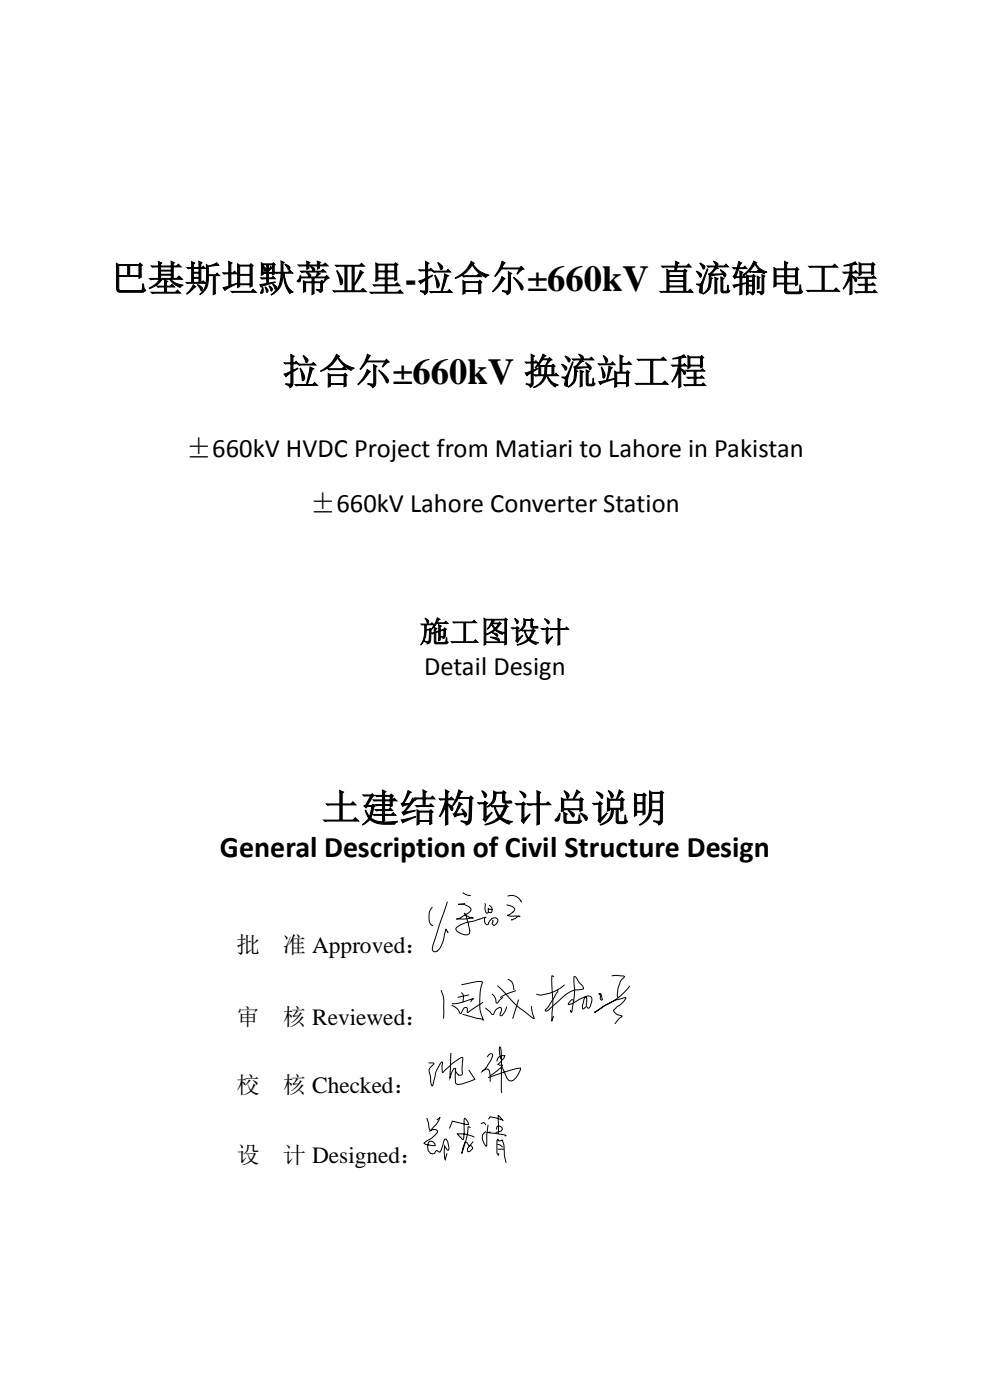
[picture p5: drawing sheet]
<svg xmlns="http://www.w3.org/2000/svg" width="210mm" height="297mm" viewBox="0 0 210 297" stroke-linecap="round" stroke-linejoin="round" font-family="sans-serif">
<g fill="none" stroke="#000" stroke-width=".21">
<path d="M91.7 192.5a3.1 3.1 0 0 0-.2 3.7l.3 .2M94.9 191.4l-3.2 9.7a.68 .68 0 0 0 .4 .8 .68 .68 0 0 0 .9-.4l.4-.5 .6-1.3 .6-2.6 .4 .7M98.2 189.4l.8 .4 .8 .2M98.5 191.7l-1.2 .2 .8-.1 .9 .3a.84 .84 0 0 1 .8 1.2l-2.1 1.4-.9 .3h1.8l1.8-.2-1-.3-.9-.7 .4 .5 .4 1.6 .3 1.9-.2 .4-.3 .1-1.2-.2-.9-.5-.3-.6 .4-.4 1-.6 5-1.4-.3 .2v.7l.2 .5 .3 .2 .3-.1 .2-.6 .7-.7 .5-.1 .5 .2 .1 .3-.1 .4-.7 .7-.4-.4 .1-.6M102.9 191.7l.1 1.6a.31 .31 0 0 0 .2 .4 .31 .31 0 0 0 .4-.3M103.8 192.1l.5 .4 .1 .6-.2 .5-.5-.1-.1-.7v.1h.8M107.6 192a1.6 1.6 0 0 1 1.6 .9l-.4 .6-1.1 .7 .6 .2h2h-.5l-.5 .5-.8 .2M107.8 190.1a2.33 2.33 0 0 1 2.8 1.2M93.6 210.2a6.2 6.2 0 0 1 .5 3.6v2.2M97.9 210.6l.4 .6-.1 1.3M98 208.9l2.6-.5a2.13 2.13 0 0 1 1.7 0l-.1 .3a14.3 14.3 0 0 0-.4 4.9l.1 1.1 .6 1.7-.4-.3-1-.1-2.9-.8M99.4 211.1l-2.2 .5"/>
<path d="M99.9 212.5l.5-.6-2.8 .9-1.6 .2M102.4 212.7l-3.2 2.1-.1-.7a.43 .43 0 0 0-.4-.4 .43 .43 0 0 0-.4 .4l-.5 .9-.2-.1a2.34 2.34 0 0 0-1.3-1.4l-.4-.2M104.4 210.9a2.72 2.72 0 0 1 .9 1.8l.2 .1 1.1-1.2M105.6 209.2l3.9 4.1 3.4 2.6a.2 .2 0 0 0 .2 .2 .2 .2 0 0 0 .2-.1l-.6-2.5M107.5 213.6l-.7 1.5a.38 .38 0 0 1-.3 .4 .38 .38 0 0 1-.4-.2v-.2a1.12 1.12 0 0 0 .1-1.3l-.1-.1a2.03 2.03 0 0 0-1.5 1.5l-.3-.1-1.3-1.2M107.8 207.8a1.94 1.94 0 0 1 1.2 2.1M109.4 210.2l-1.9 .7-1.3 .7M110 212.2l-1.2 3.8M117.4 207.1l-.3-.1v.3l.2 5.6-.3 3.7 .4-1M118.3 210.1v.3l-1.9 3.1-.7 .8 .1 .2 .5-.2 3.9-3.4 1.4-.8 2.1-.3-.1-.5-.8-.9-.6-1-.4-.2v4.1l-.6 3.5-.2-.4M119.7 209l-1.2 .9-1.6 .7-2 .5-1-.2M121.7 212.2l-.3-.1-.3 .1-.5 .9 .9-.2 2.8-1.5h.9l.3 .3 .1 .5-.4 1.3-.3 .4-.3-.1-.2-.4v-1.9h-.2l-.3 .3-.3 1.5v.7l.6-.3"/>
<path d="M127.1 210.8h.2l.2 .1 .3 1.1-.1 .2-.3-.2-.1-.9zM129.9 207l1-.1 1.3 .1 .3 .2-.8 .9-.5 1.4-.3 1.6 .2 .5M133.6 209.2l-1.5 1.7-1.2 .9-1 .7-1.8 .9-1.9 1.4 4-2.4 2.5-.7-.6 1-1.9 1.6 .1 .3 .4 .5 1.3 .5-1.5 1.5M90.6 237.3l.3 .9 .2 1.5 .2 .2M91 225.5h.9l.1 .2a1.76 1.76 0 0 0-.9 1.9l.3 1.8a.84 .84 0 0 0 .3 1l.4-1.4a6.7 6.7 0 0 1 1.7-3.7l.1 2.2 2-1.9 1.8-1.1a.32 .32 0 0 1 .5-.1 .32 .32 0 0 1 0 .5l-.1 2.6a.5 .5 0 0 1-.2 .6 .5 .5 0 0 1-.6-.1l-.7-.8M92.7 237.6l.6-.5a6.2 6.2 0 0 1-2 2.8l.6-.3 .6 .1 .3 .2v.3l-1.2 1.3-1.7 1 .4 .3 2 .2a.87 .87 0 0 0-.5-.8 .87 .87 0 0 0-.9 .2 2.05 2.05 0 0 0 .5 2.3h.8l.5-.6 .6 .3 .4-.6 .4-1.7 .3-.4h.2a2.96 2.96 0 0 1 .5 2.3h-.2l-.6-.9-.1 1.3 .2 1.6 .4-1.2M95.4 239.3l.6-1.5 .8 .3a4.9 4.9 0 0 0 2.6 .4l-.3-.7-.5-.5-.1 2.9-.2 1.5-1.3-1.1a6.2 6.2 0 0 1 3.5 .6M95.6 223.5l-.2 5.2 .9-2h.4l-.1 3.1 .5 .3 .9-.1 2.7-1-1.2-1.9M99.7 239.2l-.3-.2-.1 .2-.4 2.7-.9 2.8 .7-2.5 .4 .2 .4 .7h.5l.3 .6-.6 .5-.4 .2a.7 .7 0 0 1 .1-1l.9-1.1M102.1 238.4l.5-.3 .4 .5M103.4 224.2a.58 .58 0 0 1 .4-.6 .58 .58 0 0 1 .7 .2l-.5 1.5-.8 1.1-.8 .9a.86 .86 0 0 1 1-.5 .86 .86 0 0 1 .5 1.1l.1 1.5M103.5 238.7l-.3 4.5-.5-.6a1.73 1.73 0 0 1 .3-2.5"/>
<path d="M103.7 237.4l.3-.5 2.6 .7-.9-.9v3.8M105.3 239.5l.1-.4a.69 .69 0 0 1 .7-.2 .69 .69 0 0 1 .5 .7l-.3 .4-1.1 .3M105.4 225.1a1.26 1.26 0 0 1 1.7-1.1l-.2 .6-1.3 1.2 1 .2-.3 .5-2.3 1.7M106.2 224.6l-.2-.9v-1.6l.2 .1 .2 2.2v7.4M106.4 226.2l1.1 2.5 .5 .5 .4 .1a3.3 3.3 0 0 0 2-2.7l-2.9 .7-3.9 1.3M103.9 240.2l-.4 .1 3.1 .4 .6 .1 .1 .1-.1 .1M105.6 242.8l.5 .1 .5 .4M105.7 243.8h1.1M105.8 244.7l-.1 .3a1.17 1.17 0 0 1-.3-1.4v-1.6l.2-.3 .1 .3 .8-.2 .1 .4a5.3 5.3 0 0 1 .4 3l.4 1.4"/>
</g>
<text font-size="8.1" x="68.3" y="174.2">土建结构设计总说明</text>
<g font-size="7.7">
<text x="23.6" y="61.8">巴基斯坦默蒂亚里-拉合尔±660kV 直流输电工程</text>
<text x="59.9" y="81.5">拉合尔±660kV 换流站工程</text>
</g>
<g font-size="6.3">
<text x="89" y="136.3">施工图设计</text>
<text x="46.7" y="181.7">General Description of Civil Structure Design</text>
</g>
<g font-size="5.6">
<text x="39.4" y="97">±660kV HVDC Project from Matiari to Lahore in Pakistan</text>
<text x="65.7" y="108.7">±660kV Lahore Converter Station</text>
<text x="90" y="143.3">Detail Design</text>
</g>
<g font-size="5">
<text x="50.2" y="202.1">批</text>
<text x="60" y="202.1">准 Approved：</text>
<text x="50.2" y="217.4">审</text>
<text x="60" y="217.4">核 Reviewed：</text>
<text x="50.2" y="231.9">校</text>
<text x="60" y="231.9">核 Checked：</text>
<text x="50.2" y="246.7">设</text>
<text x="60" y="246.7">计 Designed：</text>
</g>
</svg>
